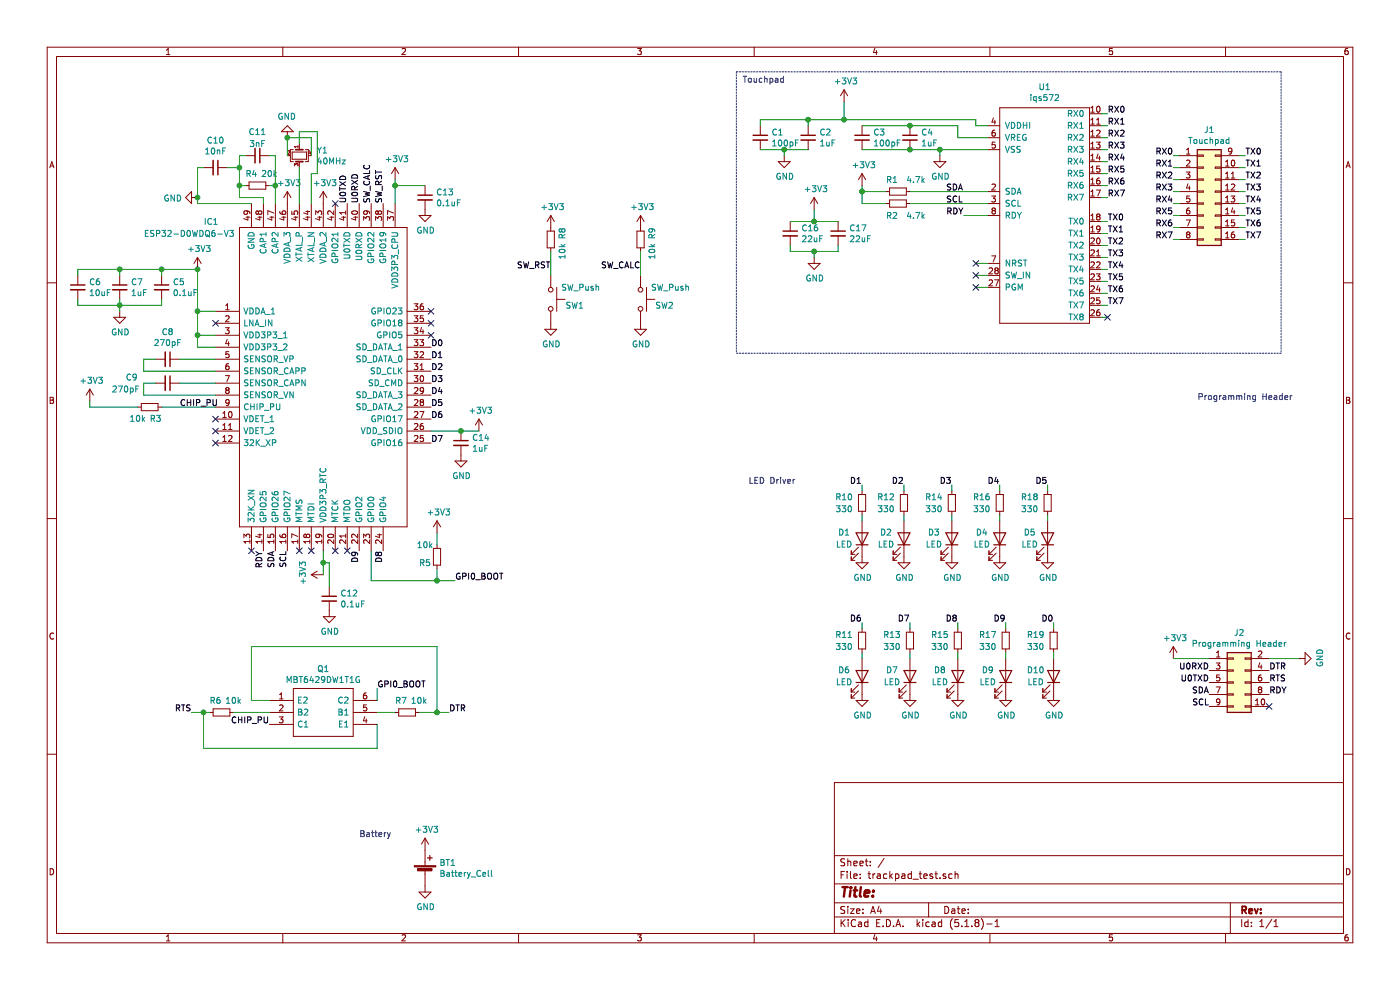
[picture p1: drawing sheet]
EESchema Schematic File Version 4
EELAYER 30 0
EELAYER END
$Descr A4 11693 8268
encoding utf-8
Sheet 1 1
Title ""
Date ""
Rev ""
Comp ""
Comment1 ""
Comment2 ""
Comment3 ""
Comment4 ""
$EndDescr
$Comp
L Connector_Generic:Conn_02x08_Top_Bottom J1
U 1 1
P 10050 1600
F 0 "J1" H 10100 2117 50  0000 C CNN
F 1 "Touchpad" H 10100 2026 50  0000 C CNN
F 2 "trackpad:trackpad_rect" H 10050 1600 50  0001 C CNN
F 3 "~" H 10050 1600 50  0001 C CNN
	1    10050 1600
	1    0    0    -1  
$EndComp
Wire Wire Line
	10350 1300 10400 1300
Text Label 10400 1300 0    50   ~ 0
TX0
Wire Wire Line
	10350 1400 10400 1400
Text Label 10400 1400 0    50   ~ 0
TX1
Wire Wire Line
	10350 1500 10400 1500
Text Label 10400 1500 0    50   ~ 0
TX2
Wire Wire Line
	10350 1600 10400 1600
Text Label 10400 1600 0    50   ~ 0
TX3
Wire Wire Line
	10350 1700 10400 1700
Text Label 10400 1700 0    50   ~ 0
TX4
Wire Wire Line
	10350 1800 10400 1800
Text Label 10400 1800 0    50   ~ 0
TX5
Wire Wire Line
	10350 1900 10400 1900
Text Label 10400 1900 0    50   ~ 0
TX6
Wire Wire Line
	10350 2000 10400 2000
Text Label 10400 2000 0    50   ~ 0
TX7
Wire Wire Line
	9850 2000 9800 2000
Wire Wire Line
	9850 1900 9800 1900
Wire Wire Line
	9850 1800 9800 1800
Wire Wire Line
	9850 1700 9800 1700
Wire Wire Line
	9850 1600 9800 1600
Wire Wire Line
	9850 1500 9800 1500
Wire Wire Line
	9850 1400 9800 1400
Wire Wire Line
	9850 1300 9800 1300
$Comp
L Touchpad:iqs572 U1
U 1 1
P 8750 2600
F 0 "U1" H 8725 4475 50  0000 C CNN
F 1 "iqs572" H 8725 4384 50  0000 C CNN
F 2 "Package_DFN_QFN:QFN-28_4x4mm_P0.5mm" H 8750 2450 50  0001 C CNN
F 3 "" H 8750 2450 50  0001 C CNN
	1    8750 2600
	1    0    0    -1  
$EndComp
$Comp
L Device:R_Small R2
U 1 1
P 7500 1700
F 0 "R2" V 7600 1650 50  0000 C CNN
F 1 "4.7k" V 7600 1850 50  0000 C CNN
F 2 "Resistor_SMD:R_0402_1005Metric" H 7500 1700 50  0001 C CNN
F 3 "~" H 7500 1700 50  0001 C CNN
	1    7500 1700
	0    1    1    0   
$EndComp
$Comp
L Device:R_Small R1
U 1 1
P 7500 1600
F 0 "R1" V 7400 1550 50  0000 C CNN
F 1 "4.7k" V 7400 1750 50  0000 C CNN
F 2 "Resistor_SMD:R_0402_1005Metric" H 7500 1600 50  0001 C CNN
F 3 "~" H 7500 1600 50  0001 C CNN
	1    7500 1600
	0    1    1    0   
$EndComp
$Comp
L Device:C_Small C2
U 1 1
P 6750 1150
F 0 "C2" H 6842 1196 50  0000 L CNN
F 1 "1uF" H 6842 1105 50  0000 L CNN
F 2 "Capacitor_SMD:C_0402_1005Metric" H 6750 1150 50  0001 C CNN
F 3 "~" H 6750 1150 50  0001 C CNN
	1    6750 1150
	1    0    0    -1  
$EndComp
$Comp
L Device:C_Small C1
U 1 1
P 6350 1150
F 0 "C1" H 6442 1196 50  0000 L CNN
F 1 "100pF" H 6442 1105 50  0000 L CNN
F 2 "Capacitor_SMD:C_0402_1005Metric" H 6350 1150 50  0001 C CNN
F 3 "~" H 6350 1150 50  0001 C CNN
	1    6350 1150
	1    0    0    -1  
$EndComp
$Comp
L Device:C_Small C4
U 1 1
P 7600 1150
F 0 "C4" H 7692 1196 50  0000 L CNN
F 1 "1uF" H 7692 1105 50  0000 L CNN
F 2 "Capacitor_SMD:C_0402_1005Metric" H 7600 1150 50  0001 C CNN
F 3 "~" H 7600 1150 50  0001 C CNN
	1    7600 1150
	1    0    0    -1  
$EndComp
$Comp
L Device:C_Small C3
U 1 1
P 7200 1150
F 0 "C3" H 7292 1196 50  0000 L CNN
F 1 "100pF" H 7292 1105 50  0000 L CNN
F 2 "Capacitor_SMD:C_0402_1005Metric" H 7200 1150 50  0001 C CNN
F 3 "~" H 7200 1150 50  0001 C CNN
	1    7200 1150
	1    0    0    -1  
$EndComp
Wire Wire Line
	7600 1600 8250 1600
Wire Wire Line
	7600 1700 8250 1700
Wire Wire Line
	7400 1600 7200 1600
Wire Wire Line
	7200 1600 7200 1550
Wire Wire Line
	7400 1700 7200 1700
Wire Wire Line
	7200 1700 7200 1600
Connection ~ 7200 1600
Wire Wire Line
	8250 1250 7850 1250
Wire Wire Line
	7600 1250 7200 1250
Connection ~ 7600 1250
Wire Wire Line
	7600 1050 8000 1050
Wire Wire Line
	8000 1050 8000 1150
Wire Wire Line
	8000 1150 8250 1150
Wire Wire Line
	7600 1050 7200 1050
Connection ~ 7600 1050
Wire Wire Line
	8250 1050 8150 1050
Wire Wire Line
	8150 1050 8150 1000
Wire Wire Line
	8150 1000 7050 1000
Wire Wire Line
	6750 1000 6750 1050
Wire Wire Line
	6350 1000 6350 1050
Wire Wire Line
	6350 1000 6750 1000
Connection ~ 6750 1000
Wire Wire Line
	6350 1250 6550 1250
Wire Wire Line
	6550 1250 6550 1300
Connection ~ 6550 1250
Wire Wire Line
	6550 1250 6750 1250
Wire Wire Line
	7850 1250 7850 1300
Connection ~ 7850 1250
Wire Wire Line
	7850 1250 7600 1250
$Comp
L power:GND #PWR0101
U 1 1
P 7850 1300
F 0 "#PWR0101" H 7850 1050 50  0001 C CNN
F 1 "GND" H 7855 1127 50  0000 C CNN
F 2 "" H 7850 1300 50  0001 C CNN
F 3 "" H 7850 1300 50  0001 C CNN
	1    7850 1300
	1    0    0    -1  
$EndComp
$Comp
L power:GND #PWR0102
U 1 1
P 6550 1300
F 0 "#PWR0102" H 6550 1050 50  0001 C CNN
F 1 "GND" H 6555 1127 50  0000 C CNN
F 2 "" H 6550 1300 50  0001 C CNN
F 3 "" H 6550 1300 50  0001 C CNN
	1    6550 1300
	1    0    0    -1  
$EndComp
$Comp
L power:+3V3 #PWR0103
U 1 1
P 7050 850
F 0 "#PWR0103" H 7050 700 50  0001 C CNN
F 1 "+3V3" H 7065 1023 50  0000 C CNN
F 2 "" H 7050 850 50  0001 C CNN
F 3 "" H 7050 850 50  0001 C CNN
	1    7050 850 
	1    0    0    -1  
$EndComp
Wire Wire Line
	7050 1000 7050 850 
Connection ~ 7050 1000
Wire Wire Line
	7050 1000 6750 1000
Wire Wire Line
	9200 950  9250 950 
Text Label 9250 950  0    50   ~ 0
RX0
Wire Wire Line
	9200 1050 9250 1050
Text Label 9250 1050 0    50   ~ 0
RX1
Wire Wire Line
	9200 1150 9250 1150
Text Label 9250 1150 0    50   ~ 0
RX2
Wire Wire Line
	9200 1250 9250 1250
Text Label 9250 1250 0    50   ~ 0
RX3
Wire Wire Line
	9200 1350 9250 1350
Text Label 9250 1350 0    50   ~ 0
RX4
Wire Wire Line
	9200 1450 9250 1450
Wire Wire Line
	9200 1550 9250 1550
Text Label 9250 1550 0    50   ~ 0
RX6
Wire Wire Line
	9200 1650 9250 1650
Text Label 9250 1650 0    50   ~ 0
RX7
Text Label 9250 1450 0    50   ~ 0
RX5
Wire Wire Line
	9200 1850 9250 1850
Text Label 9250 1850 0    50   ~ 0
TX0
Wire Wire Line
	9200 1950 9250 1950
Text Label 9250 1950 0    50   ~ 0
TX1
Wire Wire Line
	9200 2050 9250 2050
Text Label 9250 2050 0    50   ~ 0
TX2
Wire Wire Line
	9200 2150 9250 2150
Text Label 9250 2150 0    50   ~ 0
TX3
Wire Wire Line
	9200 2250 9250 2250
Text Label 9250 2250 0    50   ~ 0
TX4
Wire Wire Line
	9200 2350 9250 2350
Text Label 9250 2350 0    50   ~ 0
TX5
Wire Wire Line
	9200 2450 9250 2450
Text Label 9250 2450 0    50   ~ 0
TX6
Wire Wire Line
	9200 2550 9250 2550
Text Label 9250 2550 0    50   ~ 0
TX7
Wire Wire Line
	9200 2650 9250 2650
$Comp
L power:+3V3 #PWR0104
U 1 1
P 7200 1550
F 0 "#PWR0104" H 7200 1400 50  0001 C CNN
F 1 "+3V3" H 7215 1723 50  0000 C CNN
F 2 "" H 7200 1550 50  0001 C CNN
F 3 "" H 7200 1550 50  0001 C CNN
	1    7200 1550
	1    0    0    -1  
$EndComp
Text Label 7900 1600 0    50   ~ 0
SDA
Text Label 7900 1700 0    50   ~ 0
SCL
Text Label 8050 1800 2    50   ~ 0
RDY
Wire Wire Line
	8050 1800 8250 1800
Wire Wire Line
	8150 2400 8250 2400
Wire Wire Line
	8150 2300 8250 2300
Wire Wire Line
	8150 2200 8250 2200
Wire Notes Line
	6150 600  10700 600 
Wire Notes Line
	10700 600  10700 2950
Wire Notes Line
	10700 2950 6150 2950
Wire Notes Line
	6150 600  6150 2950
$Comp
L Device:LED D1
U 1 1
P 7200 4500
F 0 "D1" V 7250 4350 50  0000 C CNN
F 1 "LED" V 7150 4350 50  0000 C CNN
F 2 "LED_SMD:LED_0603_1608Metric" H 7200 4500 50  0001 C CNN
F 3 "~" H 7200 4500 50  0001 C CNN
	1    7200 4500
	0    1    -1   0   
$EndComp
$Comp
L Device:LED D2
U 1 1
P 7550 4500
F 0 "D2" V 7600 4350 50  0000 C CNN
F 1 "LED" V 7500 4350 50  0000 C CNN
F 2 "LED_SMD:LED_0603_1608Metric" H 7550 4500 50  0001 C CNN
F 3 "~" H 7550 4500 50  0001 C CNN
	1    7550 4500
	0    1    -1   0   
$EndComp
$Comp
L Device:LED D3
U 1 1
P 7950 4500
F 0 "D3" V 8000 4350 50  0000 C CNN
F 1 "LED" V 7900 4350 50  0000 C CNN
F 2 "LED_SMD:LED_0603_1608Metric" H 7950 4500 50  0001 C CNN
F 3 "~" H 7950 4500 50  0001 C CNN
	1    7950 4500
	0    1    -1   0   
$EndComp
$Comp
L Device:LED D4
U 1 1
P 8350 4500
F 0 "D4" V 8400 4350 50  0000 C CNN
F 1 "LED" V 8300 4350 50  0000 C CNN
F 2 "LED_SMD:LED_0603_1608Metric" H 8350 4500 50  0001 C CNN
F 3 "~" H 8350 4500 50  0001 C CNN
	1    8350 4500
	0    1    -1   0   
$EndComp
$Comp
L Device:LED D5
U 1 1
P 8750 4500
F 0 "D5" V 8800 4350 50  0000 C CNN
F 1 "LED" V 8700 4350 50  0000 C CNN
F 2 "LED_SMD:LED_0603_1608Metric" H 8750 4500 50  0001 C CNN
F 3 "~" H 8750 4500 50  0001 C CNN
	1    8750 4500
	0    1    -1   0   
$EndComp
$Comp
L Device:LED D6
U 1 1
P 7200 5650
F 0 "D6" V 7250 5500 50  0000 C CNN
F 1 "LED" V 7150 5500 50  0000 C CNN
F 2 "LED_SMD:LED_0603_1608Metric" H 7200 5650 50  0001 C CNN
F 3 "~" H 7200 5650 50  0001 C CNN
	1    7200 5650
	0    1    -1   0   
$EndComp
$Comp
L Device:LED D7
U 1 1
P 7600 5650
F 0 "D7" V 7650 5500 50  0000 C CNN
F 1 "LED" V 7550 5500 50  0000 C CNN
F 2 "LED_SMD:LED_0603_1608Metric" H 7600 5650 50  0001 C CNN
F 3 "~" H 7600 5650 50  0001 C CNN
	1    7600 5650
	0    1    -1   0   
$EndComp
$Comp
L Device:LED D8
U 1 1
P 8000 5650
F 0 "D8" V 8050 5500 50  0000 C CNN
F 1 "LED" V 7950 5500 50  0000 C CNN
F 2 "LED_SMD:LED_0603_1608Metric" H 8000 5650 50  0001 C CNN
F 3 "~" H 8000 5650 50  0001 C CNN
	1    8000 5650
	0    1    -1   0   
$EndComp
$Comp
L Device:LED D9
U 1 1
P 8400 5650
F 0 "D9" V 8450 5500 50  0000 C CNN
F 1 "LED" V 8350 5500 50  0000 C CNN
F 2 "LED_SMD:LED_0603_1608Metric" H 8400 5650 50  0001 C CNN
F 3 "~" H 8400 5650 50  0001 C CNN
	1    8400 5650
	0    1    -1   0   
$EndComp
$Comp
L Device:LED D10
U 1 1
P 8800 5650
F 0 "D10" V 8850 5500 50  0000 C CNN
F 1 "LED" V 8750 5500 50  0000 C CNN
F 2 "LED_SMD:LED_0603_1608Metric" H 8800 5650 50  0001 C CNN
F 3 "~" H 8800 5650 50  0001 C CNN
	1    8800 5650
	0    1    -1   0   
$EndComp
$Comp
L Device:C_Small C5
U 1 1
P 1350 2400
F 0 "C5" H 1442 2446 50  0000 L CNN
F 1 "0.1uF" H 1442 2355 50  0000 L CNN
F 2 "Capacitor_SMD:C_0402_1005Metric" H 1350 2400 50  0001 C CNN
F 3 "~" H 1350 2400 50  0001 C CNN
	1    1350 2400
	1    0    0    -1  
$EndComp
$Comp
L Device:C_Small C6
U 1 1
P 650 2400
F 0 "C6" H 742 2446 50  0000 L CNN
F 1 "10uF" H 742 2355 50  0000 L CNN
F 2 "Capacitor_SMD:C_0402_1005Metric" H 650 2400 50  0001 C CNN
F 3 "~" H 650 2400 50  0001 C CNN
	1    650  2400
	1    0    0    -1  
$EndComp
$Comp
L Device:Battery_Cell BT1
U 1 1
P 3550 7300
F 0 "BT1" H 3668 7396 50  0000 L CNN
F 1 "Battery_Cell" H 3668 7305 50  0000 L CNN
F 2 "Battery:BatteryHolder_Keystone_3034_1x20mm" V 3550 7360 50  0001 C CNN
F 3 "~" V 3550 7360 50  0001 C CNN
	1    3550 7300
	1    0    0    -1  
$EndComp
$Comp
L power:GND #PWR0105
U 1 1
P 1650 1650
F 0 "#PWR0105" H 1650 1400 50  0001 C CNN
F 1 "GND" V 1655 1522 50  0000 R CNN
F 2 "" H 1650 1650 50  0001 C CNN
F 3 "" H 1650 1650 50  0001 C CNN
	1    1650 1650
	0    1    1    0   
$EndComp
Wire Wire Line
	2500 1700 2500 1400
Wire Wire Line
	1800 3000 1500 3000
Wire Wire Line
	1300 3000 1200 3000
Wire Wire Line
	1200 3000 1200 3100
Wire Wire Line
	1200 3100 1800 3100
$Comp
L Device:C_Small C8
U 1 1
P 1400 3000
F 0 "C8" V 1171 3000 50  0000 C CNN
F 1 "270pF" V 1262 3000 50  0000 C CNN
F 2 "Capacitor_SMD:C_0402_1005Metric" H 1400 3000 50  0001 C CNN
F 3 "~" H 1400 3000 50  0001 C CNN
	1    1400 3000
	0    1    1    0   
$EndComp
$Comp
L Device:C_Small C9
U 1 1
P 1400 3200
F 0 "C9" V 1350 2900 50  0000 C CNN
F 1 "270pF" V 1450 2850 50  0000 C CNN
F 2 "Capacitor_SMD:C_0402_1005Metric" H 1400 3200 50  0001 C CNN
F 3 "~" H 1400 3200 50  0001 C CNN
	1    1400 3200
	0    1    1    0   
$EndComp
Wire Wire Line
	1800 3200 1500 3200
Wire Wire Line
	1300 3200 1200 3200
Wire Wire Line
	1200 3200 1200 3300
Wire Wire Line
	1200 3300 1800 3300
$Comp
L Device:C_Small C10
U 1 1
P 1800 1400
F 0 "C10" V 1571 1400 50  0000 C CNN
F 1 "10nF" V 1662 1400 50  0000 C CNN
F 2 "Capacitor_SMD:C_0402_1005Metric" H 1800 1400 50  0001 C CNN
F 3 "~" H 1800 1400 50  0001 C CNN
	1    1800 1400
	0    1    1    0   
$EndComp
$Comp
L Device:C_Small C11
U 1 1
P 2150 1300
F 0 "C11" V 1950 1300 50  0000 C CNN
F 1 "3nF" V 2050 1300 50  0000 C CNN
F 2 "Capacitor_SMD:C_0402_1005Metric" H 2150 1300 50  0001 C CNN
F 3 "~" H 2150 1300 50  0001 C CNN
	1    2150 1300
	0    1    1    0   
$EndComp
$Comp
L Device:R_Small R4
U 1 1
P 2150 1550
F 0 "R4" V 2050 1500 50  0000 C CNN
F 1 "20k" V 2050 1650 50  0000 C CNN
F 2 "Resistor_SMD:R_0402_1005Metric" H 2150 1550 50  0001 C CNN
F 3 "~" H 2150 1550 50  0001 C CNN
	1    2150 1550
	0    1    1    0   
$EndComp
Wire Wire Line
	1650 1700 1650 1650
Wire Wire Line
	2300 1700 2300 1550
Wire Wire Line
	2300 1550 2250 1550
Wire Wire Line
	2300 1550 2300 1300
Wire Wire Line
	2300 1300 2250 1300
Connection ~ 2300 1550
Wire Wire Line
	2050 1550 2000 1550
Wire Wire Line
	2000 1550 2000 1400
Wire Wire Line
	2000 1300 2050 1300
Wire Wire Line
	1900 1400 2000 1400
Connection ~ 2000 1400
Wire Wire Line
	2000 1400 2000 1300
Wire Wire Line
	2200 1700 2200 1650
Wire Wire Line
	2200 1650 2000 1650
Wire Wire Line
	2000 1650 2000 1550
Connection ~ 2000 1550
Wire Wire Line
	1700 1400 1650 1400
Wire Wire Line
	1650 1400 1650 1650
Connection ~ 1650 1650
$Comp
L power:+3V3 #PWR0106
U 1 1
P 1650 2250
F 0 "#PWR0106" H 1650 2100 50  0001 C CNN
F 1 "+3V3" H 1665 2423 50  0000 C CNN
F 2 "" H 1650 2250 50  0001 C CNN
F 3 "" H 1650 2250 50  0001 C CNN
	1    1650 2250
	1    0    0    -1  
$EndComp
Wire Wire Line
	1650 2250 1650 2600
Wire Wire Line
	1650 2600 1800 2600
Wire Wire Line
	1650 2600 1650 2800
Wire Wire Line
	1650 2800 1800 2800
Connection ~ 1650 2600
Wire Wire Line
	1650 2800 1650 2900
Wire Wire Line
	1650 2900 1800 2900
Connection ~ 1650 2800
$Comp
L power:+3V3 #PWR0107
U 1 1
P 750 3350
F 0 "#PWR0107" H 750 3200 50  0001 C CNN
F 1 "+3V3" H 765 3523 50  0000 C CNN
F 2 "" H 750 3350 50  0001 C CNN
F 3 "" H 750 3350 50  0001 C CNN
	1    750  3350
	1    0    0    -1  
$EndComp
$Comp
L Device:R_Small R3
U 1 1
P 1250 3400
F 0 "R3" V 1150 3350 50  0000 C CNN
F 1 "10k" V 1150 3500 50  0000 C CNN
F 2 "Resistor_SMD:R_0402_1005Metric" H 1250 3400 50  0001 C CNN
F 3 "~" H 1250 3400 50  0001 C CNN
	1    1250 3400
	0    -1   -1   0   
$EndComp
Wire Wire Line
	750  3350 750  3400
Wire Wire Line
	750  3400 1150 3400
Wire Wire Line
	1350 3400 1800 3400
$Comp
L power:+3V3 #PWR0108
U 1 1
P 2700 4800
F 0 "#PWR0108" H 2700 4650 50  0001 C CNN
F 1 "+3V3" H 2715 4973 50  0000 C CNN
F 2 "" H 2700 4800 50  0001 C CNN
F 3 "" H 2700 4800 50  0001 C CNN
	1    2700 4800
	0    -1   -1   0   
$EndComp
Wire Wire Line
	2700 4800 2700 4700
$Comp
L power:+3V3 #PWR0109
U 1 1
P 4000 3600
F 0 "#PWR0109" H 4000 3450 50  0001 C CNN
F 1 "+3V3" H 4015 3773 50  0000 C CNN
F 2 "" H 4000 3600 50  0001 C CNN
F 3 "" H 4000 3600 50  0001 C CNN
	1    4000 3600
	1    0    0    -1  
$EndComp
Wire Wire Line
	4000 3600 3850 3600
$Comp
L power:+3V3 #PWR0110
U 1 1
P 3300 1500
F 0 "#PWR0110" H 3300 1350 50  0001 C CNN
F 1 "+3V3" H 3315 1673 50  0000 C CNN
F 2 "" H 3300 1500 50  0001 C CNN
F 3 "" H 3300 1500 50  0001 C CNN
	1    3300 1500
	1    0    0    -1  
$EndComp
Wire Wire Line
	3300 1700 3300 1550
$Comp
L power:+3V3 #PWR0111
U 1 1
P 2400 1700
F 0 "#PWR0111" H 2400 1550 50  0001 C CNN
F 1 "+3V3" H 2415 1873 50  0000 C CNN
F 2 "" H 2400 1700 50  0001 C CNN
F 3 "" H 2400 1700 50  0001 C CNN
	1    2400 1700
	1    0    0    -1  
$EndComp
Wire Wire Line
	2400 1300 2400 1150
$Comp
L Device:Crystal_GND24_Small Y1
U 1 1
P 2500 1300
F 0 "Y1" V 2454 1444 50  0000 L CNN
F 1 "40MHz" V 2545 1444 50  0000 L CNN
F 2 "trackpad:Oscillator_SMD_suntsu_ASCO-4Pin_1.6x1.2mm" H 2500 1300 50  0001 C CNN
F 3 "~" H 2500 1300 50  0001 C CNN
	1    2500 1300
	0    1    1    0   
$EndComp
Wire Wire Line
	2500 1200 2500 1100
Wire Wire Line
	2500 1100 2650 1100
Wire Wire Line
	2650 1100 2650 1450
Wire Wire Line
	2650 1450 2600 1450
Wire Wire Line
	2600 1450 2600 1700
Wire Wire Line
	2600 1300 2600 1150
Wire Wire Line
	2600 1150 2400 1150
$Comp
L power:GND #PWR0112
U 1 1
P 2400 1150
F 0 "#PWR0112" H 2400 900 50  0001 C CNN
F 1 "GND" H 2405 977 50  0000 C CNN
F 2 "" H 2400 1150 50  0001 C CNN
F 3 "" H 2400 1150 50  0001 C CNN
	1    2400 1150
	-1   0    0    1   
$EndComp
Connection ~ 2400 1150
$Comp
L Device:C_Small C7
U 1 1
P 1000 2400
F 0 "C7" H 1092 2446 50  0000 L CNN
F 1 "1uF" H 1092 2355 50  0000 L CNN
F 2 "Capacitor_SMD:C_0402_1005Metric" H 1000 2400 50  0001 C CNN
F 3 "~" H 1000 2400 50  0001 C CNN
	1    1000 2400
	1    0    0    -1  
$EndComp
Wire Wire Line
	1350 2300 1350 2250
Wire Wire Line
	1350 2250 1650 2250
Connection ~ 1650 2250
Wire Wire Line
	1350 2250 1000 2250
Wire Wire Line
	1000 2250 1000 2300
Connection ~ 1350 2250
Wire Wire Line
	650  2300 650  2250
Wire Wire Line
	650  2250 1000 2250
Connection ~ 1000 2250
Wire Wire Line
	650  2500 650  2550
Wire Wire Line
	650  2550 1000 2550
Wire Wire Line
	1000 2550 1000 2500
Wire Wire Line
	1000 2550 1350 2550
Wire Wire Line
	1350 2550 1350 2500
Connection ~ 1000 2550
Wire Wire Line
	1000 2550 1000 2600
$Comp
L power:GND #PWR0113
U 1 1
P 1000 2600
F 0 "#PWR0113" H 1000 2350 50  0001 C CNN
F 1 "GND" H 1005 2427 50  0000 C CNN
F 2 "" H 1000 2600 50  0001 C CNN
F 3 "" H 1000 2600 50  0001 C CNN
	1    1000 2600
	1    0    0    -1  
$EndComp
$Comp
L Device:C_Small C14
U 1 1
P 3850 3700
F 0 "C14" H 3942 3746 50  0000 L CNN
F 1 "1uF" H 3942 3655 50  0000 L CNN
F 2 "Capacitor_SMD:C_0402_1005Metric" H 3850 3700 50  0001 C CNN
F 3 "~" H 3850 3700 50  0001 C CNN
	1    3850 3700
	1    0    0    -1  
$EndComp
Connection ~ 3850 3600
Wire Wire Line
	3850 3600 3600 3600
$Comp
L power:GND #PWR0114
U 1 1
P 3850 3800
F 0 "#PWR0114" H 3850 3550 50  0001 C CNN
F 1 "GND" H 3855 3627 50  0000 C CNN
F 2 "" H 3850 3800 50  0001 C CNN
F 3 "" H 3850 3800 50  0001 C CNN
	1    3850 3800
	1    0    0    -1  
$EndComp
$Comp
L Device:C_Small C12
U 1 1
P 2750 5000
F 0 "C12" H 2842 5046 50  0000 L CNN
F 1 "0.1uF" H 2842 4955 50  0000 L CNN
F 2 "Capacitor_SMD:C_0402_1005Metric" H 2750 5000 50  0001 C CNN
F 3 "~" H 2750 5000 50  0001 C CNN
	1    2750 5000
	1    0    0    -1  
$EndComp
Wire Wire Line
	2700 4700 2750 4700
Wire Wire Line
	2750 4700 2750 4900
Connection ~ 2700 4700
Wire Wire Line
	2700 4700 2700 4600
$Comp
L power:GND #PWR0115
U 1 1
P 2750 5100
F 0 "#PWR0115" H 2750 4850 50  0001 C CNN
F 1 "GND" H 2755 4927 50  0000 C CNN
F 2 "" H 2750 5100 50  0001 C CNN
F 3 "" H 2750 5100 50  0001 C CNN
	1    2750 5100
	1    0    0    -1  
$EndComp
$Comp
L Device:C_Small C13
U 1 1
P 3550 1650
F 0 "C13" H 3642 1696 50  0000 L CNN
F 1 "0.1uF" H 3642 1605 50  0000 L CNN
F 2 "Capacitor_SMD:C_0402_1005Metric" H 3550 1650 50  0001 C CNN
F 3 "~" H 3550 1650 50  0001 C CNN
	1    3550 1650
	1    0    0    -1  
$EndComp
Wire Wire Line
	3300 1550 3550 1550
Connection ~ 3300 1550
Wire Wire Line
	3300 1550 3300 1500
$Comp
L power:GND #PWR0116
U 1 1
P 3550 1750
F 0 "#PWR0116" H 3550 1500 50  0001 C CNN
F 1 "GND" H 3555 1577 50  0000 C CNN
F 2 "" H 3550 1750 50  0001 C CNN
F 3 "" H 3550 1750 50  0001 C CNN
	1    3550 1750
	1    0    0    -1  
$EndComp
Text Label 3000 1700 1    50   ~ 0
U0RXD
Text Label 2900 1700 1    50   ~ 0
U0TXD
Text Label 10100 5700 2    50   ~ 0
U0TXD
Text Label 10100 5600 2    50   ~ 0
U0RXD
Text Notes 6200 700  0    50   ~ 0
Touchpad
Text Notes 6250 4050 0    50   ~ 0
LED Driver
Text Notes 3000 7000 0    50   ~ 0
Battery
$Comp
L power:GND #PWR0117
U 1 1
P 3550 7400
F 0 "#PWR0117" H 3550 7150 50  0001 C CNN
F 1 "GND" H 3555 7227 50  0000 C CNN
F 2 "" H 3550 7400 50  0001 C CNN
F 3 "" H 3550 7400 50  0001 C CNN
	1    3550 7400
	1    0    0    -1  
$EndComp
$Comp
L power:+3V3 #PWR0118
U 1 1
P 3550 7100
F 0 "#PWR0118" H 3550 6950 50  0001 C CNN
F 1 "+3V3" H 3565 7273 50  0000 C CNN
F 2 "" H 3550 7100 50  0001 C CNN
F 3 "" H 3550 7100 50  0001 C CNN
	1    3550 7100
	1    0    0    -1  
$EndComp
$Comp
L power:+3V3 #PWR0119
U 1 1
P 9800 5500
F 0 "#PWR0119" H 9800 5350 50  0001 C CNN
F 1 "+3V3" H 9815 5673 50  0000 C CNN
F 2 "" H 9800 5500 50  0001 C CNN
F 3 "" H 9800 5500 50  0001 C CNN
	1    9800 5500
	1    0    0    -1  
$EndComp
Text Notes 10000 3350 0    50   ~ 0
Programming Header
Wire Wire Line
	9800 5500 10100 5500
Text Label 1500 3400 0    50   ~ 0
CHIP_PU
Text Label 3800 4850 0    50   ~ 0
GPI0_BOOT
Wire Wire Line
	1650 1700 2100 1700
$Comp
L SamacSys_Parts:ESP32-D0WDQ6-V3 IC1
U 1 1
P 1800 2600
F 0 "IC1" H 1700 3350 50  0000 L CNN
F 1 "ESP32-D0WDQ6-V3" H 1200 3250 50  0000 L CNN
F 2 "SamacSys_Parts:QFN40P600X600X90-49N-D_vias" H 3450 3300 50  0001 L CNN
F 3 "https://componentsearchengine.com/Datasheets/1/ESP32-D0WDQ6-V3.pdf" H 3450 3200 50  0001 L CNN
F 4 "IC RF TXRX+MCU BLUETOOTH WIFI" H 3450 3100 50  0001 L CNN "Description"
F 5 "0.9" H 3450 3000 50  0001 L CNN "Height"
F 6 "356-ESP32-D0WDQ6-V3" H 3450 2900 50  0001 L CNN "Mouser Part Number"
F 7 "https://www.mouser.co.uk/ProductDetail/Espressif-Systems/ESP32-D0WDQ6-V3?qs=GBLSl2Akirt8fvUVSeeceA%3D%3D" H 3450 2800 50  0001 L CNN "Mouser Price/Stock"
F 8 "Espressif Systems" H 3450 2700 50  0001 L CNN "Manufacturer_Name"
F 9 "ESP32-D0WDQ6-V3" H 3450 2600 50  0001 L CNN "Manufacturer_Part_Number"
	1    1800 2600
	1    0    0    -1  
$EndComp
Wire Wire Line
	3100 4600 3100 4850
Wire Wire Line
	3100 4850 3650 4850
Text Label 2300 4600 3    50   ~ 0
SDA
Text Label 2400 4600 3    50   ~ 0
SCL
Text Label 2200 4600 3    50   ~ 0
RDY
$Comp
L Switch:SW_Push SW1
U 1 1
P 4600 2500
F 0 "SW1" V 4650 2700 50  0000 C CNN
F 1 "SW_Push" V 4500 2750 50  0000 C CNN
F 2 "trackpad:SW_pts526_1.5mm" H 4600 2693 50  0001 C CNN
F 3 "~" H 4600 2700 50  0001 C CNN
	1    4600 2500
	0    1    1    0   
$EndComp
$Comp
L Device:C_Small C16
U 1 1
P 6600 1950
F 0 "C16" H 6692 1996 50  0000 L CNN
F 1 "22uF" H 6692 1905 50  0000 L CNN
F 2 "Capacitor_SMD:C_0805_2012Metric" H 6600 1950 50  0001 C CNN
F 3 "~" H 6600 1950 50  0001 C CNN
	1    6600 1950
	1    0    0    -1  
$EndComp
$Comp
L Device:C_Small C17
U 1 1
P 7000 1950
F 0 "C17" H 7092 1996 50  0000 L CNN
F 1 "22uF" H 7092 1905 50  0000 L CNN
F 2 "Capacitor_SMD:C_0805_2012Metric" H 7000 1950 50  0001 C CNN
F 3 "~" H 7000 1950 50  0001 C CNN
	1    7000 1950
	1    0    0    -1  
$EndComp
$Comp
L power:+3V3 #PWR0125
U 1 1
P 6800 1750
F 0 "#PWR0125" H 6800 1600 50  0001 C CNN
F 1 "+3V3" H 6815 1923 50  0000 C CNN
F 2 "" H 6800 1750 50  0001 C CNN
F 3 "" H 6800 1750 50  0001 C CNN
	1    6800 1750
	1    0    0    -1  
$EndComp
Wire Wire Line
	6800 1750 6800 1850
Wire Wire Line
	6800 1850 6600 1850
Wire Wire Line
	6800 1850 7000 1850
Connection ~ 6800 1850
Wire Wire Line
	6600 2050 6600 2100
Wire Wire Line
	6600 2100 6800 2100
Wire Wire Line
	7000 2100 7000 2050
Wire Wire Line
	6800 2100 6800 2150
Connection ~ 6800 2100
Wire Wire Line
	6800 2100 7000 2100
$Comp
L power:GND #PWR0126
U 1 1
P 6800 2150
F 0 "#PWR0126" H 6800 1900 50  0001 C CNN
F 1 "GND" H 6805 1977 50  0000 C CNN
F 2 "" H 6800 2150 50  0001 C CNN
F 3 "" H 6800 2150 50  0001 C CNN
	1    6800 2150
	1    0    0    -1  
$EndComp
$Comp
L power:GND #PWR0128
U 1 1
P 10850 5500
F 0 "#PWR0128" H 10850 5250 50  0001 C CNN
F 1 "GND" H 10855 5327 50  0000 C CNN
F 2 "" H 10850 5500 50  0001 C CNN
F 3 "" H 10850 5500 50  0001 C CNN
	1    10850 5500
	0    -1   -1   0   
$EndComp
Text Label 10100 5800 2    50   ~ 0
SDA
Text Label 10100 5900 2    50   ~ 0
SCL
Text Label 10600 5800 0    50   ~ 0
RDY
$Comp
L Device:R_Small R6
U 1 1
P 1850 5950
F 0 "R6" V 1750 5900 50  0000 C CNN
F 1 "10k" V 1750 6050 50  0000 C CNN
F 2 "Resistor_SMD:R_0402_1005Metric" H 1850 5950 50  0001 C CNN
F 3 "~" H 1850 5950 50  0001 C CNN
	1    1850 5950
	0    1    1    0   
$EndComp
$Comp
L Device:R_Small R7
U 1 1
P 3400 5950
F 0 "R7" V 3300 5900 50  0000 C CNN
F 1 "10k" V 3300 6050 50  0000 C CNN
F 2 "Resistor_SMD:R_0402_1005Metric" H 3400 5950 50  0001 C CNN
F 3 "~" H 3400 5950 50  0001 C CNN
	1    3400 5950
	0    1    1    0   
$EndComp
Text Label 10600 5600 0    50   ~ 0
DTR
Text Label 10600 5700 0    50   ~ 0
RTS
Text Label 3750 5950 0    50   ~ 0
DTR
Text Label 1600 5950 2    50   ~ 0
RTS
Wire Wire Line
	1950 5950 2250 5950
Wire Wire Line
	1600 5950 1700 5950
Wire Wire Line
	3150 5950 3300 5950
Wire Wire Line
	3500 5950 3650 5950
$Comp
L SamacSys_Parts:MBT3946DW1T1G Q1
U 1 1
P 2250 5850
F 0 "Q1" H 2700 6115 50  0000 C CNN
F 1 "MBT6429DW1T1G" H 2700 6024 50  0000 C CNN
F 2 "SOT65P210X110-6N" H 3000 5950 50  0001 L CNN
F 3 "https://www.onsemi.com/pub/Collateral/MBT6429DW1T1-D.PDF" H 3000 5850 50  0001 L CNN
F 4 "" H 3000 5750 50  0001 L CNN "Description"
F 5 "1.1" H 3000 5650 50  0001 L CNN "Height"
F 6 "863-MBT3946DW1T1G" H 3000 5550 50  0001 L CNN "Mouser Part Number"
F 7 "https://www.mouser.co.uk/ProductDetail/ON-Semiconductor/MBT3946DW1T1G?qs=3JMERSakebo8moNowe%2F%2FpA%3D%3D" H 3000 5450 50  0001 L CNN "Mouser Price/Stock"
F 8 "ON Semiconductor" H 3000 5350 50  0001 L CNN "Manufacturer_Name"
F 9 "MBT3946DW1T1G" H 3000 5250 50  0001 L CNN "Manufacturer_Part_Number"
	1    2250 5850
	1    0    0    -1  
$EndComp
Wire Wire Line
	3150 6050 3150 6250
Wire Wire Line
	3150 6250 1700 6250
Wire Wire Line
	1700 6250 1700 5950
Connection ~ 1700 5950
Wire Wire Line
	1700 5950 1750 5950
Wire Wire Line
	2250 5850 2100 5850
Wire Wire Line
	2100 5850 2100 5400
Wire Wire Line
	2100 5400 3650 5400
Wire Wire Line
	3650 5400 3650 5950
Connection ~ 3650 5950
Wire Wire Line
	3650 5950 3750 5950
Text Label 2250 6050 2    50   ~ 0
CHIP_PU
Wire Wire Line
	3150 5750 3150 5850
Text Label 3150 5750 0    50   ~ 0
GPI0_BOOT
Wire Wire Line
	10850 5500 10600 5500
$Comp
L Connector_Generic:Conn_02x05_Odd_Even J2
U 1 1
P 10300 5700
F 0 "J2" H 10350 6117 50  0000 C CNN
F 1 "Programming Header" H 10350 6026 50  0000 C CNN
F 2 "Connector_PinHeader_2.54mm:PinHeader_2x05_P2.54mm_Vertical_SMD" H 10300 5700 50  0001 C CNN
F 3 "~" H 10300 5700 50  0001 C CNN
	1    10300 5700
	1    0    0    -1  
$EndComp
Text Label 9800 1800 2    50   ~ 0
RX5
Text Label 9800 2000 2    50   ~ 0
RX7
Text Label 9800 1900 2    50   ~ 0
RX6
Text Label 9800 1700 2    50   ~ 0
RX4
Text Label 9800 1600 2    50   ~ 0
RX3
Text Label 9800 1500 2    50   ~ 0
RX2
Text Label 9800 1400 2    50   ~ 0
RX1
Text Label 9800 1300 2    50   ~ 0
RX0
$Comp
L Device:R_Small R8
U 1 1
P 4600 2000
F 0 "R8" V 4500 1950 50  0000 C CNN
F 1 "10k" V 4500 2100 50  0000 C CNN
F 2 "Resistor_SMD:R_0402_1005Metric" H 4600 2000 50  0001 C CNN
F 3 "~" H 4600 2000 50  0001 C CNN
	1    4600 2000
	-1   0    0    1   
$EndComp
Text Label 5350 2250 2    50   ~ 0
SW_CALC
Text Label 4600 2250 2    50   ~ 0
SW_RST
Wire Wire Line
	4600 2100 4600 2300
$Comp
L power:+3V3 #PWR0120
U 1 1
P 4600 1900
F 0 "#PWR0120" H 4600 1750 50  0001 C CNN
F 1 "+3V3" H 4615 2073 50  0000 C CNN
F 2 "" H 4600 1900 50  0001 C CNN
F 3 "" H 4600 1900 50  0001 C CNN
	1    4600 1900
	1    0    0    -1  
$EndComp
$Comp
L power:GND #PWR0127
U 1 1
P 4600 2700
F 0 "#PWR0127" H 4600 2450 50  0001 C CNN
F 1 "GND" H 4605 2527 50  0000 C CNN
F 2 "" H 4600 2700 50  0001 C CNN
F 3 "" H 4600 2700 50  0001 C CNN
	1    4600 2700
	1    0    0    -1  
$EndComp
$Comp
L Switch:SW_Push SW2
U 1 1
P 5350 2500
F 0 "SW2" V 5400 2700 50  0000 C CNN
F 1 "SW_Push" V 5250 2750 50  0000 C CNN
F 2 "trackpad:SW_pts526_1.5mm" H 5350 2693 50  0001 C CNN
F 3 "~" H 5350 2700 50  0001 C CNN
	1    5350 2500
	0    1    1    0   
$EndComp
$Comp
L Device:R_Small R9
U 1 1
P 5350 2000
F 0 "R9" V 5250 1950 50  0000 C CNN
F 1 "10k" V 5250 2100 50  0000 C CNN
F 2 "Resistor_SMD:R_0402_1005Metric" H 5350 2000 50  0001 C CNN
F 3 "~" H 5350 2000 50  0001 C CNN
	1    5350 2000
	-1   0    0    1   
$EndComp
Wire Wire Line
	5350 2100 5350 2300
$Comp
L power:+3V3 #PWR0129
U 1 1
P 5350 1900
F 0 "#PWR0129" H 5350 1750 50  0001 C CNN
F 1 "+3V3" H 5365 2073 50  0000 C CNN
F 2 "" H 5350 1900 50  0001 C CNN
F 3 "" H 5350 1900 50  0001 C CNN
	1    5350 1900
	1    0    0    -1  
$EndComp
$Comp
L power:GND #PWR0130
U 1 1
P 5350 2700
F 0 "#PWR0130" H 5350 2450 50  0001 C CNN
F 1 "GND" H 5355 2527 50  0000 C CNN
F 2 "" H 5350 2700 50  0001 C CNN
F 3 "" H 5350 2700 50  0001 C CNN
	1    5350 2700
	1    0    0    -1  
$EndComp
Text Label 3200 1700 1    50   ~ 0
SW_RST
Text Label 3100 1700 1    50   ~ 0
SW_CALC
Text Label 3600 3000 0    50   ~ 0
D1
Text Label 3600 3100 0    50   ~ 0
D2
Text Label 3600 3300 0    50   ~ 0
D4
Text Label 3600 3200 0    50   ~ 0
D3
Text Label 3600 3400 0    50   ~ 0
D5
Text Label 3600 3500 0    50   ~ 0
D6
Text Label 3600 3700 0    50   ~ 0
D7
Text Label 3200 4600 3    50   ~ 0
D8
Text Label 3000 4600 3    50   ~ 0
D9
Text Label 3600 2900 0    50   ~ 0
D0
$Comp
L power:GND #PWR0131
U 1 1
P 7200 4650
F 0 "#PWR0131" H 7200 4400 50  0001 C CNN
F 1 "GND" H 7205 4477 50  0000 C CNN
F 2 "" H 7200 4650 50  0001 C CNN
F 3 "" H 7200 4650 50  0001 C CNN
	1    7200 4650
	1    0    0    -1  
$EndComp
$Comp
L power:GND #PWR0132
U 1 1
P 7550 4650
F 0 "#PWR0132" H 7550 4400 50  0001 C CNN
F 1 "GND" H 7555 4477 50  0000 C CNN
F 2 "" H 7550 4650 50  0001 C CNN
F 3 "" H 7550 4650 50  0001 C CNN
	1    7550 4650
	1    0    0    -1  
$EndComp
$Comp
L power:GND #PWR0133
U 1 1
P 7950 4650
F 0 "#PWR0133" H 7950 4400 50  0001 C CNN
F 1 "GND" H 7955 4477 50  0000 C CNN
F 2 "" H 7950 4650 50  0001 C CNN
F 3 "" H 7950 4650 50  0001 C CNN
	1    7950 4650
	1    0    0    -1  
$EndComp
$Comp
L power:GND #PWR0134
U 1 1
P 8350 4650
F 0 "#PWR0134" H 8350 4400 50  0001 C CNN
F 1 "GND" H 8355 4477 50  0000 C CNN
F 2 "" H 8350 4650 50  0001 C CNN
F 3 "" H 8350 4650 50  0001 C CNN
	1    8350 4650
	1    0    0    -1  
$EndComp
$Comp
L power:GND #PWR0135
U 1 1
P 8750 4650
F 0 "#PWR0135" H 8750 4400 50  0001 C CNN
F 1 "GND" H 8755 4477 50  0000 C CNN
F 2 "" H 8750 4650 50  0001 C CNN
F 3 "" H 8750 4650 50  0001 C CNN
	1    8750 4650
	1    0    0    -1  
$EndComp
$Comp
L power:GND #PWR0136
U 1 1
P 7200 5800
F 0 "#PWR0136" H 7200 5550 50  0001 C CNN
F 1 "GND" H 7205 5627 50  0000 C CNN
F 2 "" H 7200 5800 50  0001 C CNN
F 3 "" H 7200 5800 50  0001 C CNN
	1    7200 5800
	1    0    0    -1  
$EndComp
$Comp
L power:GND #PWR0137
U 1 1
P 7600 5800
F 0 "#PWR0137" H 7600 5550 50  0001 C CNN
F 1 "GND" H 7605 5627 50  0000 C CNN
F 2 "" H 7600 5800 50  0001 C CNN
F 3 "" H 7600 5800 50  0001 C CNN
	1    7600 5800
	1    0    0    -1  
$EndComp
$Comp
L power:GND #PWR0138
U 1 1
P 8000 5800
F 0 "#PWR0138" H 8000 5550 50  0001 C CNN
F 1 "GND" H 8005 5627 50  0000 C CNN
F 2 "" H 8000 5800 50  0001 C CNN
F 3 "" H 8000 5800 50  0001 C CNN
	1    8000 5800
	1    0    0    -1  
$EndComp
$Comp
L power:GND #PWR0139
U 1 1
P 8400 5800
F 0 "#PWR0139" H 8400 5550 50  0001 C CNN
F 1 "GND" H 8405 5627 50  0000 C CNN
F 2 "" H 8400 5800 50  0001 C CNN
F 3 "" H 8400 5800 50  0001 C CNN
	1    8400 5800
	1    0    0    -1  
$EndComp
$Comp
L power:GND #PWR0140
U 1 1
P 8800 5800
F 0 "#PWR0140" H 8800 5550 50  0001 C CNN
F 1 "GND" H 8805 5627 50  0000 C CNN
F 2 "" H 8800 5800 50  0001 C CNN
F 3 "" H 8800 5800 50  0001 C CNN
	1    8800 5800
	1    0    0    -1  
$EndComp
$Comp
L Device:R_Small R10
U 1 1
P 7200 4200
F 0 "R10" H 7050 4250 50  0000 C CNN
F 1 "330" H 7050 4150 50  0000 C CNN
F 2 "Resistor_SMD:R_0402_1005Metric" H 7200 4200 50  0001 C CNN
F 3 "~" H 7200 4200 50  0001 C CNN
	1    7200 4200
	1    0    0    -1  
$EndComp
Wire Wire Line
	7200 4300 7200 4350
Wire Wire Line
	7200 4100 7200 4050
$Comp
L Device:R_Small R12
U 1 1
P 7550 4200
F 0 "R12" H 7400 4250 50  0000 C CNN
F 1 "330" H 7400 4150 50  0000 C CNN
F 2 "Resistor_SMD:R_0402_1005Metric" H 7550 4200 50  0001 C CNN
F 3 "~" H 7550 4200 50  0001 C CNN
	1    7550 4200
	1    0    0    -1  
$EndComp
Wire Wire Line
	7550 4300 7550 4350
Wire Wire Line
	7550 4100 7550 4050
$Comp
L Device:R_Small R14
U 1 1
P 7950 4200
F 0 "R14" H 7800 4250 50  0000 C CNN
F 1 "330" H 7800 4150 50  0000 C CNN
F 2 "Resistor_SMD:R_0402_1005Metric" H 7950 4200 50  0001 C CNN
F 3 "~" H 7950 4200 50  0001 C CNN
	1    7950 4200
	1    0    0    -1  
$EndComp
Wire Wire Line
	7950 4300 7950 4350
Wire Wire Line
	7950 4100 7950 4050
$Comp
L Device:R_Small R16
U 1 1
P 8350 4200
F 0 "R16" H 8200 4250 50  0000 C CNN
F 1 "330" H 8200 4150 50  0000 C CNN
F 2 "Resistor_SMD:R_0402_1005Metric" H 8350 4200 50  0001 C CNN
F 3 "~" H 8350 4200 50  0001 C CNN
	1    8350 4200
	1    0    0    -1  
$EndComp
Wire Wire Line
	8350 4300 8350 4350
Wire Wire Line
	8350 4100 8350 4050
$Comp
L Device:R_Small R18
U 1 1
P 8750 4200
F 0 "R18" H 8600 4250 50  0000 C CNN
F 1 "330" H 8600 4150 50  0000 C CNN
F 2 "Resistor_SMD:R_0402_1005Metric" H 8750 4200 50  0001 C CNN
F 3 "~" H 8750 4200 50  0001 C CNN
	1    8750 4200
	1    0    0    -1  
$EndComp
Wire Wire Line
	8750 4300 8750 4350
Wire Wire Line
	8750 4100 8750 4050
$Comp
L Device:R_Small R11
U 1 1
P 7200 5350
F 0 "R11" H 7050 5400 50  0000 C CNN
F 1 "330" H 7050 5300 50  0000 C CNN
F 2 "Resistor_SMD:R_0402_1005Metric" H 7200 5350 50  0001 C CNN
F 3 "~" H 7200 5350 50  0001 C CNN
	1    7200 5350
	1    0    0    -1  
$EndComp
Wire Wire Line
	7200 5450 7200 5500
Wire Wire Line
	7200 5250 7200 5200
$Comp
L Device:R_Small R13
U 1 1
P 7600 5350
F 0 "R13" H 7450 5400 50  0000 C CNN
F 1 "330" H 7450 5300 50  0000 C CNN
F 2 "Resistor_SMD:R_0402_1005Metric" H 7600 5350 50  0001 C CNN
F 3 "~" H 7600 5350 50  0001 C CNN
	1    7600 5350
	1    0    0    -1  
$EndComp
Wire Wire Line
	7600 5450 7600 5500
Wire Wire Line
	7600 5250 7600 5200
$Comp
L Device:R_Small R15
U 1 1
P 8000 5350
F 0 "R15" H 7850 5400 50  0000 C CNN
F 1 "330" H 7850 5300 50  0000 C CNN
F 2 "Resistor_SMD:R_0402_1005Metric" H 8000 5350 50  0001 C CNN
F 3 "~" H 8000 5350 50  0001 C CNN
	1    8000 5350
	1    0    0    -1  
$EndComp
Wire Wire Line
	8000 5450 8000 5500
Wire Wire Line
	8000 5250 8000 5200
$Comp
L Device:R_Small R17
U 1 1
P 8400 5350
F 0 "R17" H 8250 5400 50  0000 C CNN
F 1 "330" H 8250 5300 50  0000 C CNN
F 2 "Resistor_SMD:R_0402_1005Metric" H 8400 5350 50  0001 C CNN
F 3 "~" H 8400 5350 50  0001 C CNN
	1    8400 5350
	1    0    0    -1  
$EndComp
Wire Wire Line
	8400 5450 8400 5500
Wire Wire Line
	8400 5250 8400 5200
$Comp
L Device:R_Small R19
U 1 1
P 8800 5350
F 0 "R19" H 8650 5400 50  0000 C CNN
F 1 "330" H 8650 5300 50  0000 C CNN
F 2 "Resistor_SMD:R_0402_1005Metric" H 8800 5350 50  0001 C CNN
F 3 "~" H 8800 5350 50  0001 C CNN
	1    8800 5350
	1    0    0    -1  
$EndComp
Wire Wire Line
	8800 5450 8800 5500
Wire Wire Line
	8800 5250 8800 5200
Text Label 7200 4050 2    50   ~ 0
D1
Text Label 7550 4050 2    50   ~ 0
D2
Text Label 7950 4050 2    50   ~ 0
D3
Text Label 8350 4050 2    50   ~ 0
D4
Text Label 8750 4050 2    50   ~ 0
D5
Text Label 7200 5200 2    50   ~ 0
D6
Text Label 7600 5200 2    50   ~ 0
D7
Text Label 8000 5200 2    50   ~ 0
D8
Text Label 8400 5200 2    50   ~ 0
D9
Text Label 8800 5200 2    50   ~ 0
D0
NoConn ~ 1800 2700
NoConn ~ 1800 3500
NoConn ~ 1800 3600
NoConn ~ 1800 3700
NoConn ~ 2100 4600
NoConn ~ 2500 4600
NoConn ~ 2600 4600
NoConn ~ 2800 4600
NoConn ~ 2900 4600
NoConn ~ 3600 2800
NoConn ~ 3600 2700
NoConn ~ 3600 2600
NoConn ~ 2800 1700
$Comp
L power:+3V3 #PWR0121
U 1 1
P 2700 1700
F 0 "#PWR0121" H 2700 1550 50  0001 C CNN
F 1 "+3V3" H 2715 1873 50  0000 C CNN
F 2 "" H 2700 1700 50  0001 C CNN
F 3 "" H 2700 1700 50  0001 C CNN
	1    2700 1700
	1    0    0    -1  
$EndComp
$Comp
L Device:R_Small R5
U 1 1
P 3650 4650
F 0 "R5" H 3550 4600 50  0000 C CNN
F 1 "10k" H 3550 4750 50  0000 C CNN
F 2 "Resistor_SMD:R_0402_1005Metric" H 3650 4650 50  0001 C CNN
F 3 "~" H 3650 4650 50  0001 C CNN
	1    3650 4650
	1    0    0    -1  
$EndComp
Wire Wire Line
	3650 4750 3650 4850
Connection ~ 3650 4850
Wire Wire Line
	3650 4850 3800 4850
Wire Wire Line
	3650 4550 3650 4450
$Comp
L power:+3V3 #PWR0122
U 1 1
P 3650 4450
F 0 "#PWR0122" H 3650 4300 50  0001 C CNN
F 1 "+3V3" H 3665 4623 50  0000 C CNN
F 2 "" H 3650 4450 50  0001 C CNN
F 3 "" H 3650 4450 50  0001 C CNN
	1    3650 4450
	1    0    0    -1  
$EndComp
NoConn ~ 10600 5900
NoConn ~ 8150 2200
NoConn ~ 8150 2300
NoConn ~ 8150 2400
NoConn ~ 9250 2650
$EndSCHEMATC
